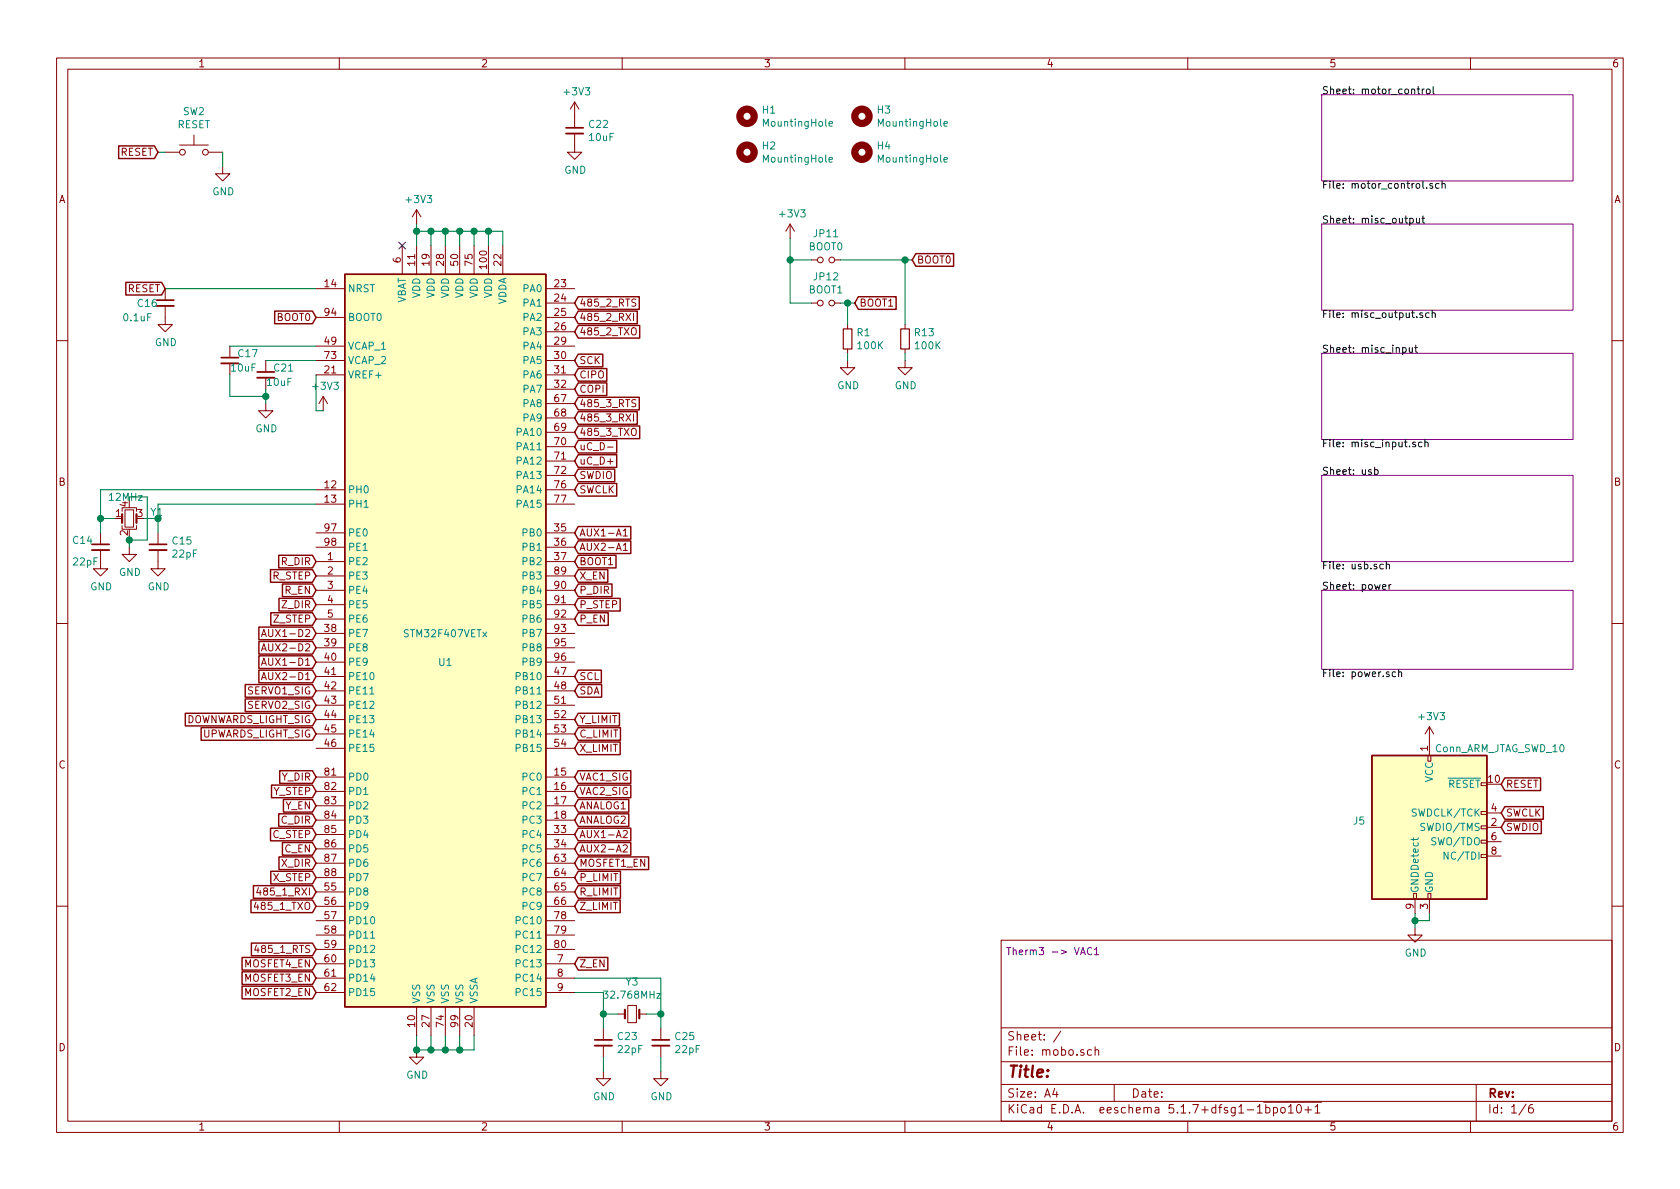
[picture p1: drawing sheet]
EESchema Schematic File Version 4
EELAYER 30 0
EELAYER END
$Descr A4 11693 8268
encoding utf-8
Sheet 1 6
Title ""
Date ""
Rev ""
Comp ""
Comment1 ""
Comment2 ""
Comment3 ""
Comment4 ""
$EndDescr
$Sheet
S 9200 650  1750 600 
U 5EB0C248
F0 "motor_control" 50
F1 "motor_control.sch" 50
$EndSheet
$Sheet
S 9200 1550 1750 600 
U 5EB0C492
F0 "misc_output" 50
F1 "misc_output.sch" 50
$EndSheet
$Sheet
S 9200 2450 1750 600 
U 5EB0C5A0
F0 "misc_input" 50
F1 "misc_input.sch" 50
$EndSheet
$Sheet
S 9200 3300 1750 600 
U 5EB0C6B9
F0 "usb" 50
F1 "usb.sch" 50
$EndSheet
$Comp
L power:GND #PWR0113
U 1 1
P 2900 7300
F 0 "#PWR0113" H 2900 7050 50  0001 C CNN
F 1 "GND" H 2905 7127 50  0000 C CNN
F 2 "" H 2900 7300 50  0001 C CNN
F 3 "" H 2900 7300 50  0001 C CNN
	1    2900 7300
	1    0    0    -1  
$EndComp
$Sheet
S 9200 4100 1750 550 
U 5EB15D5B
F0 "power" 50
F1 "power.sch" 50
$EndSheet
$Comp
L Switch:SW_Push SW2
U 1 1
P 1350 1050
F 0 "SW2" H 1350 1335 50  0000 C CNN
F 1 "RESET" H 1350 1244 50  0000 C CNN
F 2 "Button_Switch_SMD:SW_SPST_B3S-1000" H 1350 1250 50  0001 C CNN
F 3 "" H 1350 1250 50  0001 C CNN
	1    1350 1050
	1    0    0    -1  
$EndComp
$Comp
L power:GND #PWR0259
U 1 1
P 1550 1150
F 0 "#PWR0259" H 1550 900 50  0001 C CNN
F 1 "GND" H 1555 977 50  0000 C CNN
F 2 "" H 1550 1150 50  0001 C CNN
F 3 "" H 1550 1150 50  0001 C CNN
	1    1550 1150
	1    0    0    -1  
$EndComp
Wire Wire Line
	1550 1050 1550 1150
Text GLabel 1100 1050 0    50   Input ~ 0
RESET
$Comp
L Mechanical:MountingHole H1
U 1 1
P 5200 800
F 0 "H1" H 5300 846 50  0000 L CNN
F 1 "MountingHole" H 5300 755 50  0000 L CNN
F 2 "MountingHole:MountingHole_3.2mm_M3_DIN965_Pad" H 5200 800 50  0001 C CNN
F 3 "~" H 5200 800 50  0001 C CNN
	1    5200 800 
	1    0    0    -1  
$EndComp
$Comp
L Mechanical:MountingHole H2
U 1 1
P 5200 1050
F 0 "H2" H 5300 1096 50  0000 L CNN
F 1 "MountingHole" H 5300 1005 50  0000 L CNN
F 2 "MountingHole:MountingHole_3.2mm_M3_DIN965_Pad" H 5200 1050 50  0001 C CNN
F 3 "~" H 5200 1050 50  0001 C CNN
	1    5200 1050
	1    0    0    -1  
$EndComp
$Comp
L Mechanical:MountingHole H3
U 1 1
P 6000 800
F 0 "H3" H 6100 846 50  0000 L CNN
F 1 "MountingHole" H 6100 755 50  0000 L CNN
F 2 "MountingHole:MountingHole_3.2mm_M3_DIN965_Pad" H 6000 800 50  0001 C CNN
F 3 "~" H 6000 800 50  0001 C CNN
	1    6000 800 
	1    0    0    -1  
$EndComp
$Comp
L Mechanical:MountingHole H4
U 1 1
P 6000 1050
F 0 "H4" H 6100 1096 50  0000 L CNN
F 1 "MountingHole" H 6100 1005 50  0000 L CNN
F 2 "MountingHole:MountingHole_3.2mm_M3_DIN965_Pad" H 6000 1050 50  0001 C CNN
F 3 "~" H 6000 1050 50  0001 C CNN
	1    6000 1050
	1    0    0    -1  
$EndComp
Text Notes 7000 6650 0    50   ~ 0
Therm3 -> VAC1\n
Text GLabel 2200 4200 0    50   Input ~ 0
Z_DIR
Text GLabel 2200 4300 0    50   Input ~ 0
Z_STEP
Text GLabel 4000 6700 2    50   Input ~ 0
Z_EN
Text GLabel 4000 5400 2    50   Input ~ 0
VAC1_SIG
Text GLabel 4000 5000 2    50   Input ~ 0
Y_LIMIT
Text GLabel 2200 6700 0    50   Input ~ 0
MOSFET4_EN
Text GLabel 4000 6000 2    50   Input ~ 0
MOSFET1_EN
Text GLabel 2200 6900 0    50   Input ~ 0
MOSFET2_EN
Text GLabel 2200 4800 0    50   Input ~ 0
SERVO1_SIG
Text GLabel 2200 5400 0    50   Input ~ 0
Y_DIR
Text GLabel 2200 5500 0    50   Input ~ 0
Y_STEP
Text GLabel 4000 5700 2    50   Input ~ 0
ANALOG2
Text GLabel 4000 5600 2    50   Input ~ 0
ANALOG1
Text GLabel 4000 5500 2    50   Input ~ 0
VAC2_SIG
Text GLabel 2200 5600 0    50   Input ~ 0
Y_EN
Text GLabel 2200 6000 0    50   Input ~ 0
X_DIR
Text GLabel 2200 6100 0    50   Input ~ 0
X_STEP
Text GLabel 4000 5200 2    50   Input ~ 0
X_LIMIT
Text GLabel 2200 5800 0    50   Input ~ 0
C_STEP
Text GLabel 2200 4900 0    50   Input ~ 0
SERVO2_SIG
Text GLabel 4000 4000 2    50   Input ~ 0
X_EN
Text GLabel 4000 6300 2    50   Input ~ 0
Z_LIMIT
Text GLabel 4000 4800 2    50   Input ~ 0
SDA
Text GLabel 4000 4700 2    50   Input ~ 0
SCL
Text GLabel 4000 4300 2    50   Input ~ 0
P_EN
Text GLabel 2200 5000 0    50   Input ~ 0
DOWNWARDS_LIGHT_SIG
Text GLabel 2200 5100 0    50   Input ~ 0
UPWARDS_LIGHT_SIG
Text GLabel 4000 4100 2    50   Input ~ 0
P_DIR
Text GLabel 2200 5700 0    50   Input ~ 0
C_DIR
Text GLabel 4000 4200 2    50   Input ~ 0
P_STEP
Text GLabel 2200 5900 0    50   Input ~ 0
C_EN
Text GLabel 2200 6800 0    50   Input ~ 0
MOSFET3_EN
Text GLabel 4000 2600 2    50   Input ~ 0
CIPO
Text GLabel 4000 2700 2    50   Input ~ 0
COPI
Text GLabel 4000 2500 2    50   Input ~ 0
SCK
Text GLabel 2200 3900 0    50   Input ~ 0
R_DIR
Text GLabel 2200 4000 0    50   Input ~ 0
R_STEP
Text GLabel 2200 4100 0    50   Input ~ 0
R_EN
$Comp
L mobo-rescue:Conn_ARM_JTAG_SWD_10-Connector J5
U 1 1
P 9950 5750
F 0 "J5" H 9507 5796 50  0000 R CNN
F 1 "Conn_ARM_JTAG_SWD_10" H 10900 6300 50  0000 R CNN
F 2 "Connector_PinHeader_1.27mm:PinHeader_2x05_P1.27mm_Vertical_SMD" H 10000 5200 50  0001 L TNN
F 3 "http://infocenter.arm.com/help/topic/com.arm.doc.faqs/attached/13634/cortex_debug_connectors.pdf" V 9600 4500 50  0001 C CNN
	1    9950 5750
	1    0    0    -1  
$EndComp
$Comp
L power:+3V3 #PWR0114
U 1 1
P 2900 1550
F 0 "#PWR0114" H 2900 1400 50  0001 C CNN
F 1 "+3V3" H 2915 1723 50  0000 C CNN
F 2 "" H 2900 1550 50  0001 C CNN
F 3 "" H 2900 1550 50  0001 C CNN
	1    2900 1550
	1    0    0    -1  
$EndComp
Wire Wire Line
	1100 1050 1150 1050
Text GLabel 1150 2000 0    50   Input ~ 0
RESET
Text GLabel 10450 5450 2    50   Input ~ 0
RESET
Wire Wire Line
	2900 7300 2900 7200
Wire Wire Line
	3000 7200 3000 7300
Wire Wire Line
	3000 7300 2900 7300
Wire Wire Line
	2900 1700 2900 1600
Wire Wire Line
	3000 1700 3000 1600
Wire Wire Line
	3000 1600 2900 1600
Connection ~ 2900 1600
Wire Wire Line
	2900 1600 2900 1550
Wire Wire Line
	3100 1700 3100 1600
Wire Wire Line
	3100 1600 3000 1600
Connection ~ 3000 1600
Wire Wire Line
	3300 1700 3300 1600
Wire Wire Line
	3300 1600 3200 1600
Connection ~ 3100 1600
Text GLabel 10450 5650 2    50   Input ~ 0
SWCLK
Text GLabel 10450 5750 2    50   Input ~ 0
SWDIO
Text GLabel 4000 3400 2    50   Input ~ 0
SWCLK
Text GLabel 4000 3300 2    50   Input ~ 0
SWDIO
$Comp
L power:+3V3 #PWR0115
U 1 1
P 9950 5150
F 0 "#PWR0115" H 9950 5000 50  0001 C CNN
F 1 "+3V3" H 9965 5323 50  0000 C CNN
F 2 "" H 9950 5150 50  0001 C CNN
F 3 "" H 9950 5150 50  0001 C CNN
	1    9950 5150
	1    0    0    -1  
$EndComp
$Comp
L power:GND #PWR0116
U 1 1
P 9850 6450
F 0 "#PWR0116" H 9850 6200 50  0001 C CNN
F 1 "GND" H 9855 6277 50  0000 C CNN
F 2 "" H 9850 6450 50  0001 C CNN
F 3 "" H 9850 6450 50  0001 C CNN
	1    9850 6450
	1    0    0    -1  
$EndComp
Wire Wire Line
	9850 6450 9850 6400
Wire Wire Line
	9850 6400 9950 6400
Wire Wire Line
	9950 6400 9950 6350
Connection ~ 9850 6400
Wire Wire Line
	9850 6400 9850 6350
Text GLabel 4000 3200 2    50   Input ~ 0
uC_D+
Text GLabel 4000 3100 2    50   Input ~ 0
uC_D-
$Comp
L Device:C_Small C22
U 1 1
P 4000 900
F 0 "C22" H 4092 946 50  0000 L CNN
F 1 "10uF" H 4092 855 50  0000 L CNN
F 2 "Capacitor_SMD:C_0805_2012Metric_Pad1.15x1.40mm_HandSolder" H 4000 900 50  0001 C CNN
F 3 "~" H 4000 900 50  0001 C CNN
	1    4000 900 
	1    0    0    -1  
$EndComp
$Comp
L power:+3V3 #PWR0117
U 1 1
P 4000 800
F 0 "#PWR0117" H 4000 650 50  0001 C CNN
F 1 "+3V3" H 4015 973 50  0000 C CNN
F 2 "" H 4000 800 50  0001 C CNN
F 3 "" H 4000 800 50  0001 C CNN
	1    4000 800 
	1    0    0    -1  
$EndComp
$Comp
L power:GND #PWR0118
U 1 1
P 4000 1000
F 0 "#PWR0118" H 4000 750 50  0001 C CNN
F 1 "GND" H 4005 827 50  0000 C CNN
F 2 "" H 4000 1000 50  0001 C CNN
F 3 "" H 4000 1000 50  0001 C CNN
	1    4000 1000
	1    0    0    -1  
$EndComp
Connection ~ 2900 7300
Wire Wire Line
	3200 1700 3200 1600
Connection ~ 3200 1600
Wire Wire Line
	3200 1600 3100 1600
$Comp
L MCU_ST_STM32F4:STM32F407VETx U1
U 1 1
P 3100 4400
F 0 "U1" H 3100 4200 50  0000 C CNN
F 1 "STM32F407VETx" H 3100 4400 50  0000 C CNN
F 2 "Package_QFP:LQFP-100_14x14mm_P0.5mm" H 2400 1800 50  0001 R CNN
F 3 "http://www.st.com/st-web-ui/static/active/en/resource/technical/document/datasheet/DM00037051.pdf" H 3100 4400 50  0001 C CNN
	1    3100 4400
	1    0    0    -1  
$EndComp
Wire Wire Line
	3000 7300 3100 7300
Wire Wire Line
	3100 7300 3100 7200
Connection ~ 3000 7300
Wire Wire Line
	3100 7300 3200 7300
Wire Wire Line
	3200 7300 3200 7200
Connection ~ 3100 7300
Wire Wire Line
	3200 7300 3300 7300
Wire Wire Line
	3300 7300 3300 7200
Connection ~ 3200 7300
$Comp
L Device:C_Small C16
U 1 1
P 1150 2100
F 0 "C16" H 950 2100 50  0000 L CNN
F 1 "0.1uF" H 850 2000 50  0000 L CNN
F 2 "Capacitor_SMD:C_0805_2012Metric_Pad1.15x1.40mm_HandSolder" H 1150 2100 50  0001 C CNN
F 3 "~" H 1150 2100 50  0001 C CNN
	1    1150 2100
	1    0    0    -1  
$EndComp
Wire Wire Line
	1150 2000 2200 2000
$Comp
L power:GND #PWR0120
U 1 1
P 1150 2200
F 0 "#PWR0120" H 1150 1950 50  0001 C CNN
F 1 "GND" H 1155 2027 50  0000 C CNN
F 2 "" H 1150 2200 50  0001 C CNN
F 3 "" H 1150 2200 50  0001 C CNN
	1    1150 2200
	1    0    0    -1  
$EndComp
$Comp
L Device:C_Small C17
U 1 1
P 1600 2500
F 0 "C17" H 1650 2550 50  0000 L CNN
F 1 "10uF" H 1600 2450 50  0000 L CNN
F 2 "Capacitor_SMD:C_0805_2012Metric_Pad1.15x1.40mm_HandSolder" H 1600 2500 50  0001 C CNN
F 3 "~" H 1600 2500 50  0001 C CNN
	1    1600 2500
	1    0    0    -1  
$EndComp
$Comp
L Device:C_Small C21
U 1 1
P 1850 2600
F 0 "C21" H 1900 2650 50  0000 L CNN
F 1 "10uF" H 1850 2550 50  0000 L CNN
F 2 "Capacitor_SMD:C_0805_2012Metric_Pad1.15x1.40mm_HandSolder" H 1850 2600 50  0001 C CNN
F 3 "~" H 1850 2600 50  0001 C CNN
	1    1850 2600
	1    0    0    -1  
$EndComp
Wire Wire Line
	3300 1600 3400 1600
Wire Wire Line
	3400 1600 3400 1700
Connection ~ 3300 1600
Wire Wire Line
	3400 1600 3500 1600
Wire Wire Line
	3500 1600 3500 1700
Connection ~ 3400 1600
Wire Wire Line
	1600 2400 2200 2400
Wire Wire Line
	1850 2500 2200 2500
$Comp
L power:GND #PWR0122
U 1 1
P 1850 2800
F 0 "#PWR0122" H 1850 2550 50  0001 C CNN
F 1 "GND" H 1855 2627 50  0000 C CNN
F 2 "" H 1850 2800 50  0001 C CNN
F 3 "" H 1850 2800 50  0001 C CNN
	1    1850 2800
	1    0    0    -1  
$EndComp
Wire Wire Line
	1850 2800 1850 2750
Wire Wire Line
	1600 2600 1600 2750
Wire Wire Line
	1600 2750 1850 2750
Connection ~ 1850 2750
Wire Wire Line
	1850 2750 1850 2700
$Comp
L Device:Crystal_Small Y3
U 1 1
P 4400 7050
F 0 "Y3" H 4400 7275 50  0000 C CNN
F 1 "32.768MHz" H 4400 7184 50  0000 C CNN
F 2 "Crystal:Crystal_SMD_3215-2Pin_3.2x1.5mm" H 4400 7050 50  0001 C CNN
F 3 "~" H 4400 7050 50  0001 C CNN
	1    4400 7050
	1    0    0    -1  
$EndComp
$Comp
L Device:C_Small C25
U 1 1
P 4600 7250
F 0 "C25" H 4692 7296 50  0000 L CNN
F 1 "22pF" H 4692 7205 50  0000 L CNN
F 2 "Capacitor_SMD:C_0805_2012Metric_Pad1.15x1.40mm_HandSolder" H 4600 7250 50  0001 C CNN
F 3 "~" H 4600 7250 50  0001 C CNN
	1    4600 7250
	1    0    0    -1  
$EndComp
$Comp
L Device:C_Small C23
U 1 1
P 4200 7250
F 0 "C23" H 4292 7296 50  0000 L CNN
F 1 "22pF" H 4292 7205 50  0000 L CNN
F 2 "Capacitor_SMD:C_0805_2012Metric_Pad1.15x1.40mm_HandSolder" H 4200 7250 50  0001 C CNN
F 3 "~" H 4200 7250 50  0001 C CNN
	1    4200 7250
	1    0    0    -1  
$EndComp
Wire Wire Line
	4200 7150 4200 7050
Wire Wire Line
	4200 7050 4300 7050
Wire Wire Line
	4500 7050 4600 7050
Wire Wire Line
	4600 7050 4600 7150
$Comp
L power:GND #PWR0124
U 1 1
P 4200 7450
F 0 "#PWR0124" H 4200 7200 50  0001 C CNN
F 1 "GND" H 4205 7277 50  0000 C CNN
F 2 "" H 4200 7450 50  0001 C CNN
F 3 "" H 4200 7450 50  0001 C CNN
	1    4200 7450
	1    0    0    -1  
$EndComp
$Comp
L power:GND #PWR0125
U 1 1
P 4600 7450
F 0 "#PWR0125" H 4600 7200 50  0001 C CNN
F 1 "GND" H 4605 7277 50  0000 C CNN
F 2 "" H 4600 7450 50  0001 C CNN
F 3 "" H 4600 7450 50  0001 C CNN
	1    4600 7450
	1    0    0    -1  
$EndComp
Wire Wire Line
	4600 7450 4600 7350
Wire Wire Line
	4200 7450 4200 7350
Wire Wire Line
	4200 7050 4200 6900
Wire Wire Line
	4200 6900 4000 6900
Connection ~ 4200 7050
Wire Wire Line
	4600 7050 4600 6800
Wire Wire Line
	4600 6800 4000 6800
Connection ~ 4600 7050
$Comp
L Device:C_Small C15
U 1 1
P 1100 3800
F 0 "C15" H 1192 3846 50  0000 L CNN
F 1 "22pF" H 1192 3755 50  0000 L CNN
F 2 "Capacitor_SMD:C_0805_2012Metric_Pad1.15x1.40mm_HandSolder" H 1100 3800 50  0001 C CNN
F 3 "~" H 1100 3800 50  0001 C CNN
	1    1100 3800
	1    0    0    -1  
$EndComp
$Comp
L Device:C_Small C14
U 1 1
P 700 3800
F 0 "C14" H 500 3850 50  0000 L CNN
F 1 "22pF" H 500 3700 50  0000 L CNN
F 2 "Capacitor_SMD:C_0805_2012Metric_Pad1.15x1.40mm_HandSolder" H 700 3800 50  0001 C CNN
F 3 "~" H 700 3800 50  0001 C CNN
	1    700  3800
	1    0    0    -1  
$EndComp
Wire Wire Line
	700  3700 700  3600
Wire Wire Line
	700  3600 800  3600
Wire Wire Line
	1000 3600 1100 3600
Wire Wire Line
	1100 3600 1100 3700
Wire Wire Line
	2200 3500 1100 3500
Wire Wire Line
	1100 3500 1100 3600
Connection ~ 1100 3600
Wire Wire Line
	2200 3400 700  3400
Wire Wire Line
	700  3400 700  3600
Connection ~ 700  3600
$Comp
L power:GND #PWR0126
U 1 1
P 700 3900
F 0 "#PWR0126" H 700 3650 50  0001 C CNN
F 1 "GND" H 705 3727 50  0000 C CNN
F 2 "" H 700 3900 50  0001 C CNN
F 3 "" H 700 3900 50  0001 C CNN
	1    700  3900
	1    0    0    -1  
$EndComp
$Comp
L power:GND #PWR0127
U 1 1
P 1100 3900
F 0 "#PWR0127" H 1100 3650 50  0001 C CNN
F 1 "GND" H 1105 3727 50  0000 C CNN
F 2 "" H 1100 3900 50  0001 C CNN
F 3 "" H 1100 3900 50  0001 C CNN
	1    1100 3900
	1    0    0    -1  
$EndComp
NoConn ~ 2800 1700
$Comp
L power:+3V3 #PWR0128
U 1 1
P 2250 2850
F 0 "#PWR0128" H 2250 2700 50  0001 C CNN
F 1 "+3V3" H 2265 3023 50  0000 C CNN
F 2 "" H 2250 2850 50  0001 C CNN
F 3 "" H 2250 2850 50  0001 C CNN
	1    2250 2850
	1    0    0    -1  
$EndComp
Wire Wire Line
	2200 2600 2200 2850
Wire Wire Line
	2200 2850 2250 2850
Text GLabel 2200 6200 0    50   Input ~ 0
485_1_RXI
Text GLabel 2200 6300 0    50   Input ~ 0
485_1_TXO
Text GLabel 2200 6600 0    50   Input ~ 0
485_1_RTS
Text GLabel 4000 2200 2    50   Input ~ 0
485_2_RXI
Text GLabel 4000 2300 2    50   Input ~ 0
485_2_TXO
Text GLabel 4000 2100 2    50   Input ~ 0
485_2_RTS
Text GLabel 4000 2900 2    50   Input ~ 0
485_3_RXI
Text GLabel 4000 3000 2    50   Input ~ 0
485_3_TXO
Text GLabel 4000 2800 2    50   Input ~ 0
485_3_RTS
$Comp
L Device:R_Small R1
U 1 1
P 5900 2350
F 0 "R1" H 5959 2396 50  0000 L CNN
F 1 "100K" H 5959 2305 50  0000 L CNN
F 2 "Resistor_SMD:R_0805_2012Metric_Pad1.15x1.40mm_HandSolder" H 5900 2350 50  0001 C CNN
F 3 "~" H 5900 2350 50  0001 C CNN
	1    5900 2350
	1    0    0    -1  
$EndComp
Text GLabel 2200 2200 0    50   Input ~ 0
BOOT0
Text GLabel 6350 1800 2    50   Input ~ 0
BOOT0
Text GLabel 4000 3900 2    50   Input ~ 0
BOOT1
Text GLabel 5950 2100 2    50   Input ~ 0
BOOT1
$Comp
L power:+3V3 #PWR0103
U 1 1
P 5500 1650
F 0 "#PWR0103" H 5500 1500 50  0001 C CNN
F 1 "+3V3" H 5515 1823 50  0000 C CNN
F 2 "" H 5500 1650 50  0001 C CNN
F 3 "" H 5500 1650 50  0001 C CNN
	1    5500 1650
	1    0    0    -1  
$EndComp
$Comp
L mobo-rescue:Jumper_NO_Small-Device JP11
U 1 1
P 5750 1800
F 0 "JP11" H 5750 1985 50  0000 C CNN
F 1 "BOOT0" H 5750 1894 50  0000 C CNN
F 2 "Jumper:SolderJumper-2_P1.3mm_Open_RoundedPad1.0x1.5mm" H 5750 1800 50  0001 C CNN
F 3 "~" H 5750 1800 50  0001 C CNN
	1    5750 1800
	1    0    0    -1  
$EndComp
$Comp
L mobo-rescue:Jumper_NO_Small-Device JP12
U 1 1
P 5750 2100
F 0 "JP12" H 5750 2285 50  0000 C CNN
F 1 "BOOT1" H 5750 2194 50  0000 C CNN
F 2 "Jumper:SolderJumper-2_P1.3mm_Open_RoundedPad1.0x1.5mm" H 5750 2100 50  0001 C CNN
F 3 "~" H 5750 2100 50  0001 C CNN
	1    5750 2100
	1    0    0    -1  
$EndComp
Wire Wire Line
	5500 1650 5500 1800
Wire Wire Line
	5500 1800 5650 1800
Wire Wire Line
	5500 1800 5500 2100
Wire Wire Line
	5500 2100 5650 2100
Connection ~ 5500 1800
Wire Wire Line
	5850 1800 6300 1800
Wire Wire Line
	5850 2100 5900 2100
Wire Wire Line
	5900 2250 5900 2100
Connection ~ 5900 2100
Wire Wire Line
	5900 2100 5950 2100
$Comp
L Device:R_Small R13
U 1 1
P 6300 2350
F 0 "R13" H 6359 2396 50  0000 L CNN
F 1 "100K" H 6359 2305 50  0000 L CNN
F 2 "Resistor_SMD:R_0805_2012Metric_Pad1.15x1.40mm_HandSolder" H 6300 2350 50  0001 C CNN
F 3 "~" H 6300 2350 50  0001 C CNN
	1    6300 2350
	1    0    0    -1  
$EndComp
Wire Wire Line
	6300 2250 6300 1800
Connection ~ 6300 1800
Wire Wire Line
	6300 1800 6350 1800
$Comp
L power:GND #PWR0105
U 1 1
P 5900 2500
F 0 "#PWR0105" H 5900 2250 50  0001 C CNN
F 1 "GND" H 5905 2327 50  0000 C CNN
F 2 "" H 5900 2500 50  0001 C CNN
F 3 "" H 5900 2500 50  0001 C CNN
	1    5900 2500
	1    0    0    -1  
$EndComp
$Comp
L power:GND #PWR0107
U 1 1
P 6300 2500
F 0 "#PWR0107" H 6300 2250 50  0001 C CNN
F 1 "GND" H 6305 2327 50  0000 C CNN
F 2 "" H 6300 2500 50  0001 C CNN
F 3 "" H 6300 2500 50  0001 C CNN
	1    6300 2500
	1    0    0    -1  
$EndComp
Wire Wire Line
	6300 2500 6300 2450
Wire Wire Line
	5900 2500 5900 2450
$Comp
L mobo-rescue:Crystal_GND24_Small-Device Y1
U 1 1
P 900 3600
F 0 "Y1" H 1044 3646 50  0000 L CNN
F 1 "12MHz" H 750 3750 50  0000 L CNN
F 2 "Crystal:Crystal_SMD_3225-4Pin_3.2x2.5mm" H 900 3600 50  0001 C CNN
F 3 "~" H 900 3600 50  0001 C CNN
	1    900  3600
	1    0    0    -1  
$EndComp
$Comp
L power:GND #PWR0119
U 1 1
P 900 3800
F 0 "#PWR0119" H 900 3550 50  0001 C CNN
F 1 "GND" H 905 3627 50  0000 C CNN
F 2 "" H 900 3800 50  0001 C CNN
F 3 "" H 900 3800 50  0001 C CNN
	1    900  3800
	1    0    0    -1  
$EndComp
Wire Wire Line
	900  3725 900  3750
Wire Wire Line
	900  3475 900  3450
Wire Wire Line
	900  3450 1025 3450
Wire Wire Line
	1025 3450 1025 3750
Wire Wire Line
	1025 3750 900  3750
Connection ~ 900  3750
Wire Wire Line
	900  3750 900  3800
Text GLabel 4000 6200 2    50   Input ~ 0
R_LIMIT
Text GLabel 4000 6100 2    50   Input ~ 0
P_LIMIT
Text GLabel 4000 5100 2    50   Input ~ 0
C_LIMIT
Text GLabel 4000 5800 2    50   Input ~ 0
AUX1-A2
Text GLabel 4000 5900 2    50   Input ~ 0
AUX2-A2
Text GLabel 2200 4600 0    50   Input ~ 0
AUX1-D1
Text GLabel 2200 4400 0    50   Input ~ 0
AUX1-D2
Text GLabel 2200 4700 0    50   Input ~ 0
AUX2-D1
Text GLabel 2200 4500 0    50   Input ~ 0
AUX2-D2
Text GLabel 4000 3800 2    50   Input ~ 0
AUX2-A1
Text GLabel 4000 3700 2    50   Input ~ 0
AUX1-A1
$EndSCHEMATC
